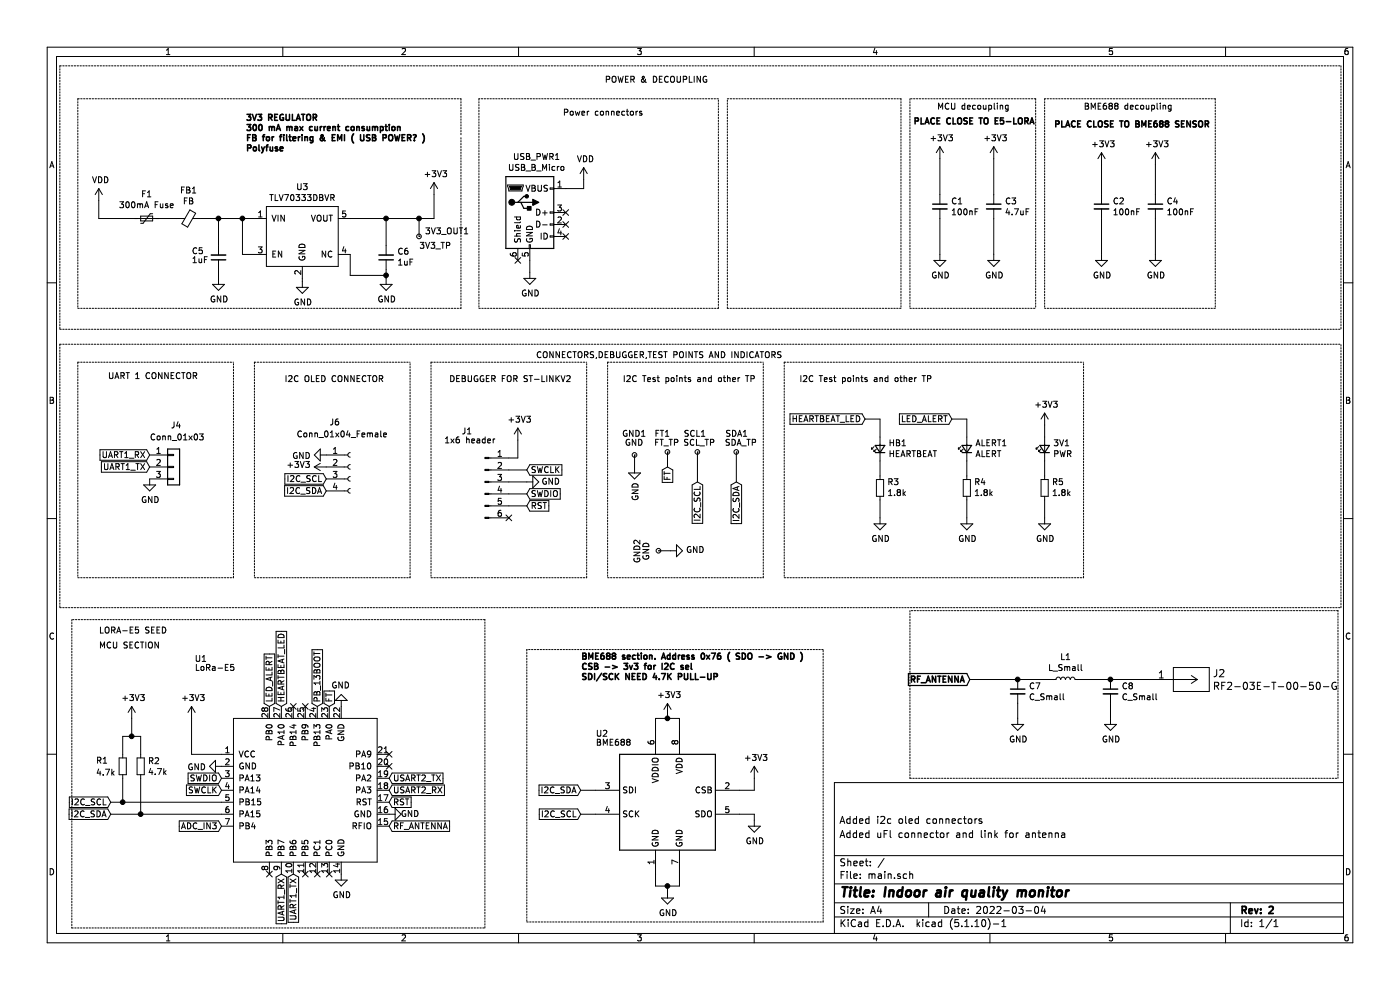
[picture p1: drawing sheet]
EESchema Schematic File Version 4
EELAYER 30 0
EELAYER END
$Descr A4 11693 8268
encoding utf-8
Sheet 1 1
Title "Indoor air quality monitor"
Date "2022-03-04"
Rev "2"
Comp ""
Comment1 "Added uFl connector and link for antenna"
Comment2 "Added i2c oled connectors"
Comment3 ""
Comment4 ""
$EndDescr
Text GLabel 4400 4125 2    50   Input ~ 0
SWDIO
Text GLabel 4400 3925 2    50   Input ~ 0
SWCLK
$Comp
L power:+3V3 #PWR0115
U 1 1
P 4325 3675
F 0 "#PWR0115" H 4325 3525 50  0001 C CNN
F 1 "+3V3" H 4340 3848 50  0000 C CNN
F 2 "" H 4325 3675 50  0001 C CNN
F 3 "" H 4325 3675 50  0001 C CNN
	1    4325 3675
	1    0    0    -1  
$EndComp
$Comp
L power:GND #PWR0116
U 1 1
P 4400 4025
F 0 "#PWR0116" H 4400 3775 50  0001 C CNN
F 1 "GND" V 4400 3825 50  0000 C CNN
F 2 "" H 4400 4025 50  0001 C CNN
F 3 "" H 4400 4025 50  0001 C CNN
	1    4400 4025
	0    -1   -1   0   
$EndComp
Text GLabel 4400 4225 2    50   Input ~ 0
RST
$Comp
L Connector:Conn_01x06_Male J1
U 1 1
P 4050 4025
F 0 "J1" H 3900 4450 50  0000 C CNN
F 1 "1x6 header" H 3925 4375 50  0000 C CNN
F 2 "Connector_PinHeader_2.54mm:PinHeader_1x06_P2.54mm_Vertical" H 4050 4025 50  0001 C CNN
F 3 "~" H 4050 4025 50  0001 C CNN
	1    4050 4025
	1    0    0    -1  
$EndComp
Wire Wire Line
	4325 3675 4325 3825
Wire Wire Line
	4325 3825 4250 3825
Wire Wire Line
	4250 3925 4400 3925
Wire Wire Line
	4250 4025 4400 4025
Wire Wire Line
	4250 4125 4400 4125
Wire Wire Line
	4250 4225 4400 4225
NoConn ~ 4250 4325
Text Notes 3750 3200 0    50   ~ 0
DEBUGGER FOR ST-LINKV2\n
Text GLabel 4850 6800 0    50   Input ~ 0
I2C_SCL
Text GLabel 4850 6600 0    50   Input ~ 0
I2C_SDA
$Comp
L main-rescue:BME688-BME688 U2
U 1 1
P 5575 6700
F 0 "U2" H 4975 7275 50  0000 L CNN
F 1 "BME688" H 4975 7200 50  0000 L CNN
F 2 "Package_LGA:Bosch_LGA-8_3x3mm_P0.8mm_ClockwisePinNumbering" H 7025 6250 50  0001 C CNN
F 3 "" H 5575 6500 50  0001 C CNN
	1    5575 6700
	1    0    0    -1  
$EndComp
Wire Wire Line
	4850 6600 4975 6600
Wire Wire Line
	4850 6800 4975 6800
$Comp
L power:+3V3 #PWR0117
U 1 1
P 6300 6500
F 0 "#PWR0117" H 6300 6350 50  0001 C CNN
F 1 "+3V3" H 6315 6673 50  0000 C CNN
F 2 "" H 6300 6500 50  0001 C CNN
F 3 "" H 6300 6500 50  0001 C CNN
	1    6300 6500
	1    0    0    -1  
$EndComp
Wire Wire Line
	6175 6600 6300 6600
Wire Wire Line
	6300 6600 6300 6500
$Comp
L power:GND #PWR0118
U 1 1
P 6300 6850
F 0 "#PWR0118" H 6300 6600 50  0001 C CNN
F 1 "GND" H 6305 6677 50  0000 C CNN
F 2 "" H 6300 6850 50  0001 C CNN
F 3 "" H 6300 6850 50  0001 C CNN
	1    6300 6850
	1    0    0    -1  
$EndComp
Wire Wire Line
	6300 6800 6300 6850
Wire Wire Line
	6175 6800 6300 6800
$Comp
L power:GND #PWR0119
U 1 1
P 5575 7450
F 0 "#PWR0119" H 5575 7200 50  0001 C CNN
F 1 "GND" H 5580 7277 50  0000 C CNN
F 2 "" H 5575 7450 50  0001 C CNN
F 3 "" H 5575 7450 50  0001 C CNN
	1    5575 7450
	1    0    0    -1  
$EndComp
Wire Wire Line
	5475 7300 5475 7400
Wire Wire Line
	5475 7400 5575 7400
Wire Wire Line
	5675 7300 5675 7400
Wire Wire Line
	5675 7400 5575 7400
Connection ~ 5575 7400
$Comp
L power:+3V3 #PWR0120
U 1 1
P 5575 5975
F 0 "#PWR0120" H 5575 5825 50  0001 C CNN
F 1 "+3V3" H 5590 6148 50  0000 C CNN
F 2 "" H 5575 5975 50  0001 C CNN
F 3 "" H 5575 5975 50  0001 C CNN
	1    5575 5975
	1    0    0    -1  
$EndComp
Wire Wire Line
	5475 6100 5475 6000
Wire Wire Line
	5475 6000 5575 6000
Wire Wire Line
	5575 6000 5575 5975
Wire Wire Line
	5675 6100 5675 6000
Wire Wire Line
	5675 6000 5575 6000
Connection ~ 5575 6000
Text Notes 4850 5775 0    50   ~ 10
BME688 section. Address 0x76 ( SDO -> GND )\nCSB -> 3v3 for I2C sel\nSDI/SCK NEED 4.7K PULL-UP\n\n
Wire Notes Line
	4400 7700 6875 7700
Wire Notes Line
	6875 7700 6875 5425
Wire Notes Line
	6875 5425 4400 5425
Wire Notes Line
	4400 5425 4400 7700
Wire Wire Line
	5575 7400 5575 7450
Text GLabel 8100 5675 0    50   Input ~ 10
RF_ANTENNA
$Comp
L Connector_Generic:Conn_01x03 J4
U 1 1
P 1450 3900
F 0 "J4" H 1425 4250 50  0000 L CNN
F 1 "Conn_01x03" H 1250 4150 50  0000 L CNN
F 2 "Connector_PinSocket_2.54mm:PinSocket_1x03_P2.54mm_Vertical" H 1450 3900 50  0001 C CNN
F 3 "~" H 1450 3900 50  0001 C CNN
	1    1450 3900
	1    0    0    -1  
$EndComp
Text GLabel 1250 3800 0    50   Input ~ 0
UART1_RX
Text GLabel 1250 3900 0    50   Input ~ 0
UART1_TX
$Comp
L power:GND #PWR08
U 1 1
P 1250 4000
F 0 "#PWR08" H 1250 3750 50  0001 C CNN
F 1 "GND" H 1255 3827 50  0000 C CNN
F 2 "" H 1250 4000 50  0001 C CNN
F 3 "" H 1250 4000 50  0001 C CNN
	1    1250 4000
	1    0    0    -1  
$EndComp
$Comp
L Connector:TestPoint_Small SCL1
U 1 1
P 5825 3775
F 0 "SCL1" H 5750 3625 50  0000 L CNN
F 1 "SCL_TP" H 5675 3700 50  0000 L CNN
F 2 "TestPoint:TestPoint_Pad_D1.0mm" H 6025 3775 50  0001 C CNN
F 3 "~" H 6025 3775 50  0001 C CNN
	1    5825 3775
	-1   0    0    1   
$EndComp
$Comp
L Connector:TestPoint_Small SDA1
U 1 1
P 6150 3775
F 0 "SDA1" H 6050 3625 50  0000 L CNN
F 1 "SDA_TP" H 5975 3700 50  0000 L CNN
F 2 "TestPoint:TestPoint_Pad_D1.0mm" H 6350 3775 50  0001 C CNN
F 3 "~" H 6350 3775 50  0001 C CNN
	1    6150 3775
	-1   0    0    1   
$EndComp
Text GLabel 6150 4025 3    50   Input ~ 0
I2C_SDA
Text GLabel 5825 4025 3    50   Input ~ 0
I2C_SCL
Wire Wire Line
	6150 4025 6150 3775
Wire Wire Line
	5825 4025 5825 3775
$Comp
L Connector:TestPoint_Small GND1
U 1 1
P 5300 3800
F 0 "GND1" V 5475 3700 50  0000 L CNN
F 1 "GND" V 5400 3725 50  0000 L CNN
F 2 "TestPoint:TestPoint_Pad_D1.0mm" H 5500 3800 50  0001 C CNN
F 3 "~" H 5500 3800 50  0001 C CNN
	1    5300 3800
	0    -1   -1   0   
$EndComp
$Comp
L power:GND #PWR0130
U 1 1
P 5300 3900
F 0 "#PWR0130" H 5300 3650 50  0001 C CNN
F 1 "GND" V 5305 3772 50  0000 R CNN
F 2 "" H 5300 3900 50  0001 C CNN
F 3 "" H 5300 3900 50  0001 C CNN
	1    5300 3900
	1    0    0    -1  
$EndComp
Wire Wire Line
	5300 3800 5300 3900
Wire Wire Line
	5575 3900 5575 3775
$Comp
L Connector:TestPoint_Small FT1
U 1 1
P 5575 3775
F 0 "FT1" V 5725 3750 50  0000 L CNN
F 1 "FT_TP" V 5650 3675 50  0000 L CNN
F 2 "TestPoint:TestPoint_Pad_D1.0mm" H 5775 3775 50  0001 C CNN
F 3 "~" H 5775 3775 50  0001 C CNN
	1    5575 3775
	0    -1   -1   0   
$EndComp
Text GLabel 5575 3900 3    50   Input ~ 0
FT
$Comp
L Connector:Conn_01x04_Female J6
U 1 1
P 2925 3900
F 0 "J6" H 2750 4275 50  0000 L CNN
F 1 "Conn_01x04_Female" H 2475 4175 50  0000 L CNN
F 2 "Connector_PinSocket_2.54mm:PinSocket_1x04_P2.54mm_Vertical" H 2925 3900 50  0001 C CNN
F 3 "~" H 2925 3900 50  0001 C CNN
	1    2925 3900
	1    0    0    -1  
$EndComp
$Comp
L power:+3V3 #PWR0131
U 1 1
P 2725 3900
F 0 "#PWR0131" H 2725 3750 50  0001 C CNN
F 1 "+3V3" V 2740 4028 50  0000 L CNN
F 2 "" H 2725 3900 50  0001 C CNN
F 3 "" H 2725 3900 50  0001 C CNN
	1    2725 3900
	0    -1   -1   0   
$EndComp
$Comp
L power:GND #PWR0132
U 1 1
P 2725 3800
F 0 "#PWR0132" H 2725 3550 50  0001 C CNN
F 1 "GND" V 2730 3672 50  0000 R CNN
F 2 "" H 2725 3800 50  0001 C CNN
F 3 "" H 2725 3800 50  0001 C CNN
	1    2725 3800
	0    1    1    0   
$EndComp
Text GLabel 2725 4100 0    50   Input ~ 0
I2C_SDA
Text GLabel 2725 4000 0    50   Input ~ 0
I2C_SCL
Wire Notes Line
	500  2750 11200 2750
Wire Notes Line
	7600 825  7600 2575
Wire Notes Line
	8650 825  8650 2575
Wire Notes Line
	10150 2575 8725 2575
Wire Notes Line
	8725 825  8725 2575
Wire Notes Line
	10150 825  10150 2575
Wire Wire Line
	9650 1825 9650 2125
Wire Wire Line
	9200 1825 9200 2125
Wire Wire Line
	9200 1375 9200 1625
Wire Wire Line
	9650 1375 9650 1625
Wire Wire Line
	8300 1325 8300 1625
Wire Wire Line
	8300 1825 8300 2125
Wire Wire Line
	7850 1825 7850 2125
Wire Wire Line
	7850 1325 7850 1625
Wire Notes Line
	6075 2575 6075 825 
Wire Notes Line
	7525 2575 6075 2575
Wire Notes Line
	7525 825  7525 2575
Wire Notes Line
	6075 825  7525 825 
Wire Notes Line
	650  825  650  2575
Wire Notes Line
	3850 1125 3850 825 
Wire Wire Line
	3500 1825 3225 1825
Connection ~ 3500 1825
Wire Wire Line
	3500 1975 3500 1825
$Comp
L Connector:TestPoint_Small 3V3_OUT1
U 1 1
P 3500 1975
F 0 "3V3_OUT1" H 3548 2021 50  0000 L CNN
F 1 "3V3_TP" H 3500 1900 50  0000 L CNN
F 2 "TestPoint:TestPoint_Pad_D1.0mm" H 3700 1975 50  0001 C CNN
F 3 "~" H 3700 1975 50  0001 C CNN
	1    3500 1975
	1    0    0    -1  
$EndComp
Text Notes 4700 975  0    50   ~ 0
Power connectors\n
Wire Notes Line
	4000 825  4000 2575
Wire Notes Line
	6000 825  4000 825 
Wire Notes Line
	6000 2575 6000 825 
Wire Notes Line
	4000 2575 6000 2575
Wire Wire Line
	4425 2175 4425 2275
$Comp
L power:GND #PWR0128
U 1 1
P 4425 2275
F 0 "#PWR0128" H 4425 2025 50  0001 C CNN
F 1 "GND" H 4430 2102 50  0000 C CNN
F 2 "" H 4425 2275 50  0001 C CNN
F 3 "" H 4425 2275 50  0001 C CNN
	1    4425 2275
	1    0    0    -1  
$EndComp
Wire Wire Line
	4875 1500 4875 1575
Wire Wire Line
	4725 1575 4875 1575
$Comp
L power:VDD #PWR0127
U 1 1
P 4875 1500
F 0 "#PWR0127" H 4875 1350 50  0001 C CNN
F 1 "VDD" H 4890 1673 50  0000 C CNN
F 2 "" H 4875 1500 50  0001 C CNN
F 3 "" H 4875 1500 50  0001 C CNN
	1    4875 1500
	1    0    0    -1  
$EndComp
NoConn ~ 4725 1975
NoConn ~ 4325 2175
$Comp
L Connector:USB_B_Micro USB_PWR1
U 1 1
P 4425 1775
F 0 "USB_PWR1" H 4482 2242 50  0000 C CNN
F 1 "USB_B_Micro" H 4482 2151 50  0000 C CNN
F 2 "Connector_USB:USB_Micro-B_Amphenol_10103594-0001LF_Horizontal" H 4575 1725 50  0001 C CNN
F 3 "~" H 4575 1725 50  0001 C CNN
	1    4425 1775
	1    0    0    -1  
$EndComp
NoConn ~ 4725 1875
NoConn ~ 4725 1775
Wire Notes Line
	650  2575 3850 2575
Wire Notes Line
	650  825  3850 825 
Wire Wire Line
	3225 2300 3225 2325
Connection ~ 3225 2300
Wire Wire Line
	2925 2300 3225 2300
Wire Wire Line
	2925 2125 2925 2300
$Comp
L mmiSymbol:TLV70333DBVR U3
U 1 1
P 2525 1975
F 0 "U3" H 2525 2390 50  0000 C CNN
F 1 "TLV70333DBVR" H 2525 2299 50  0000 C CNN
F 2 "Package_TO_SOT_SMD:SOT-23-5_HandSoldering" H 2475 2575 50  0001 C CNN
F 3 "https://www.ti.com/lit/ds/symlink/tlv703.pdf?ts=1635229150191&ref_url=https%253A%252F%252Fwww.ti.com%252Fstore%252Fti%252Fen%252Fp%252Fproduct%252F%253Fp%253DTLV70333DBVR" H 2225 1775 50  0001 C CNN
	1    2525 1975
	1    0    0    -1  
$EndComp
Wire Wire Line
	3625 1625 3625 1825
Wire Wire Line
	2525 2350 2525 2325
Wire Wire Line
	2025 1825 2125 1825
Connection ~ 2025 1825
Wire Wire Line
	2025 2125 2025 1825
Wire Wire Line
	2125 2125 2025 2125
Wire Wire Line
	3225 1825 3225 2050
Text Notes 2050 1275 0    50   ~ 10
3V3 REGULATOR\n300 mA max current consumption\nFB for filtering & EMI ( USB POWER? ) \nPolyfuse
Wire Notes Line
	3850 1150 3850 2575
Connection ~ 1825 1825
Wire Wire Line
	1675 1825 1825 1825
Wire Wire Line
	1325 1825 1475 1825
Wire Wire Line
	825  1825 1125 1825
Wire Wire Line
	825  1675 825  1825
$Comp
L Device:Polyfuse_Small F1
U 1 1
P 1225 1825
F 0 "F1" V 1020 1825 50  0000 C CNN
F 1 "300mA Fuse" V 1111 1825 50  0000 C CNN
F 2 "Resistor_SMD:R_0603_1608Metric_Pad0.98x0.95mm_HandSolder" H 1275 1625 50  0001 L CNN
F 3 "~" H 1225 1825 50  0001 C CNN
	1    1225 1825
	0    1    1    0   
$EndComp
$Comp
L Device:Ferrite_Bead_Small FB1
U 1 1
P 1575 1825
F 0 "FB1" V 1338 1825 50  0000 C CNN
F 1 "FB" V 1429 1825 50  0000 C CNN
F 2 "Resistor_SMD:R_0603_1608Metric_Pad0.98x0.95mm_HandSolder" V 1505 1825 50  0001 C CNN
F 3 "~" H 1575 1825 50  0001 C CNN
	1    1575 1825
	0    1    1    0   
$EndComp
Connection ~ 3225 1825
Wire Wire Line
	3625 1825 3500 1825
$Comp
L power:+3V3 #PWR05
U 1 1
P 3625 1625
F 0 "#PWR05" H 3625 1475 50  0001 C CNN
F 1 "+3V3" H 3640 1798 50  0000 C CNN
F 2 "" H 3625 1625 50  0001 C CNN
F 3 "" H 3625 1625 50  0001 C CNN
	1    3625 1625
	1    0    0    -1  
$EndComp
Wire Wire Line
	1825 1825 2025 1825
Wire Wire Line
	1825 1825 1825 2050
Wire Wire Line
	1825 2250 1825 2325
Wire Wire Line
	3225 2250 3225 2300
$Comp
L Device:C_Small C5
U 1 1
P 1825 2150
F 0 "C5" H 2050 2100 50  0000 R CNN
F 1 "1uF" H 2050 2175 50  0000 R CNN
F 2 "Capacitor_SMD:C_0603_1608Metric_Pad1.08x0.95mm_HandSolder" H 1825 2150 50  0001 C CNN
F 3 "~" H 1825 2150 50  0001 C CNN
	1    1825 2150
	-1   0    0    1   
$EndComp
$Comp
L power:GND #PWR04
U 1 1
P 3225 2325
F 0 "#PWR04" H 3225 2075 50  0001 C CNN
F 1 "GND" H 3230 2152 50  0000 C CNN
F 2 "" H 3225 2325 50  0001 C CNN
F 3 "" H 3225 2325 50  0001 C CNN
	1    3225 2325
	1    0    0    -1  
$EndComp
$Comp
L power:GND #PWR03
U 1 1
P 2525 2350
F 0 "#PWR03" H 2525 2100 50  0001 C CNN
F 1 "GND" H 2530 2177 50  0000 C CNN
F 2 "" H 2525 2350 50  0001 C CNN
F 3 "" H 2525 2350 50  0001 C CNN
	1    2525 2350
	1    0    0    -1  
$EndComp
$Comp
L power:GND #PWR02
U 1 1
P 1825 2325
F 0 "#PWR02" H 1825 2075 50  0001 C CNN
F 1 "GND" H 1830 2152 50  0000 C CNN
F 2 "" H 1825 2325 50  0001 C CNN
F 3 "" H 1825 2325 50  0001 C CNN
	1    1825 2325
	1    0    0    -1  
$EndComp
$Comp
L power:VDD #PWR01
U 1 1
P 825 1675
F 0 "#PWR01" H 825 1525 50  0001 C CNN
F 1 "VDD" H 840 1848 50  0000 C CNN
F 2 "" H 825 1675 50  0001 C CNN
F 3 "" H 825 1675 50  0001 C CNN
	1    825  1675
	1    0    0    -1  
$EndComp
Wire Wire Line
	3225 1825 2925 1825
$Comp
L Device:C_Small C6
U 1 1
P 3225 2150
F 0 "C6" H 3133 2104 50  0000 R CNN
F 1 "1uF" H 3133 2195 50  0000 R CNN
F 2 "Capacitor_SMD:C_0603_1608Metric_Pad1.08x0.95mm_HandSolder" H 3225 2150 50  0001 C CNN
F 3 "~" H 3225 2150 50  0001 C CNN
	1    3225 2150
	-1   0    0    1   
$EndComp
Text Notes 7625 1050 0    50   ~ 10
PLACE CLOSE TO E5-LORA\n
Wire Notes Line
	10150 825  8725 825 
Text Notes 8800 1075 0    50   ~ 10
PLACE CLOSE TO BME688 SENSOR
Text Notes 9050 925  0    50   ~ 0
BME688 decoupling\n
$Comp
L Device:C_Small C4
U 1 1
P 9650 1725
F 0 "C4" H 9742 1771 50  0000 L CNN
F 1 "100nF" H 9742 1680 50  0000 L CNN
F 2 "Capacitor_SMD:C_0603_1608Metric_Pad1.08x0.95mm_HandSolder" H 9650 1725 50  0001 C CNN
F 3 "~" H 9650 1725 50  0001 C CNN
	1    9650 1725
	1    0    0    -1  
$EndComp
$Comp
L power:GND #PWR0113
U 1 1
P 9650 2125
F 0 "#PWR0113" H 9650 1875 50  0001 C CNN
F 1 "GND" H 9655 1952 50  0000 C CNN
F 2 "" H 9650 2125 50  0001 C CNN
F 3 "" H 9650 2125 50  0001 C CNN
	1    9650 2125
	1    0    0    -1  
$EndComp
$Comp
L power:+3V3 #PWR0112
U 1 1
P 9650 1375
F 0 "#PWR0112" H 9650 1225 50  0001 C CNN
F 1 "+3V3" H 9665 1548 50  0000 C CNN
F 2 "" H 9650 1375 50  0001 C CNN
F 3 "" H 9650 1375 50  0001 C CNN
	1    9650 1375
	1    0    0    -1  
$EndComp
$Comp
L Device:C_Small C2
U 1 1
P 9200 1725
F 0 "C2" H 9292 1771 50  0000 L CNN
F 1 "100nF" H 9292 1680 50  0000 L CNN
F 2 "Capacitor_SMD:C_0603_1608Metric_Pad1.08x0.95mm_HandSolder" H 9200 1725 50  0001 C CNN
F 3 "~" H 9200 1725 50  0001 C CNN
	1    9200 1725
	1    0    0    -1  
$EndComp
$Comp
L power:GND #PWR0111
U 1 1
P 9200 2125
F 0 "#PWR0111" H 9200 1875 50  0001 C CNN
F 1 "GND" H 9205 1952 50  0000 C CNN
F 2 "" H 9200 2125 50  0001 C CNN
F 3 "" H 9200 2125 50  0001 C CNN
	1    9200 2125
	1    0    0    -1  
$EndComp
$Comp
L power:+3V3 #PWR0110
U 1 1
P 9200 1375
F 0 "#PWR0110" H 9200 1225 50  0001 C CNN
F 1 "+3V3" H 9215 1548 50  0000 C CNN
F 2 "" H 9200 1375 50  0001 C CNN
F 3 "" H 9200 1375 50  0001 C CNN
	1    9200 1375
	1    0    0    -1  
$EndComp
Text Notes 7825 925  0    50   ~ 0
MCU decoupling\n
Wire Notes Line
	8650 825  7600 825 
Wire Notes Line
	7600 2575 8650 2575
$Comp
L Device:C_Small C3
U 1 1
P 8300 1725
F 0 "C3" H 8392 1771 50  0000 L CNN
F 1 "4.7uF" H 8392 1680 50  0000 L CNN
F 2 "Capacitor_SMD:C_0603_1608Metric_Pad1.08x0.95mm_HandSolder" H 8300 1725 50  0001 C CNN
F 3 "~" H 8300 1725 50  0001 C CNN
	1    8300 1725
	1    0    0    -1  
$EndComp
$Comp
L power:GND #PWR0104
U 1 1
P 8300 2125
F 0 "#PWR0104" H 8300 1875 50  0001 C CNN
F 1 "GND" H 8305 1952 50  0000 C CNN
F 2 "" H 8300 2125 50  0001 C CNN
F 3 "" H 8300 2125 50  0001 C CNN
	1    8300 2125
	1    0    0    -1  
$EndComp
$Comp
L power:+3V3 #PWR0103
U 1 1
P 8300 1325
F 0 "#PWR0103" H 8300 1175 50  0001 C CNN
F 1 "+3V3" H 8315 1498 50  0000 C CNN
F 2 "" H 8300 1325 50  0001 C CNN
F 3 "" H 8300 1325 50  0001 C CNN
	1    8300 1325
	1    0    0    -1  
$EndComp
$Comp
L Device:C_Small C1
U 1 1
P 7850 1725
F 0 "C1" H 7942 1771 50  0000 L CNN
F 1 "100nF" H 7942 1680 50  0000 L CNN
F 2 "Capacitor_SMD:C_0603_1608Metric_Pad1.08x0.95mm_HandSolder" H 7850 1725 50  0001 C CNN
F 3 "~" H 7850 1725 50  0001 C CNN
	1    7850 1725
	1    0    0    -1  
$EndComp
$Comp
L power:GND #PWR0102
U 1 1
P 7850 2125
F 0 "#PWR0102" H 7850 1875 50  0001 C CNN
F 1 "GND" H 7855 1952 50  0000 C CNN
F 2 "" H 7850 2125 50  0001 C CNN
F 3 "" H 7850 2125 50  0001 C CNN
	1    7850 2125
	1    0    0    -1  
$EndComp
$Comp
L power:+3V3 #PWR0101
U 1 1
P 7850 1325
F 0 "#PWR0101" H 7850 1175 50  0001 C CNN
F 1 "+3V3" H 7865 1498 50  0000 C CNN
F 2 "" H 7850 1325 50  0001 C CNN
F 3 "" H 7850 1325 50  0001 C CNN
	1    7850 1325
	1    0    0    -1  
$EndComp
Text Notes 5050 700  0    50   ~ 0
POWER & DECOUPLING\n
Wire Notes Line
	11200 550  11200 2750
Wire Notes Line
	500  550  11200 550 
Wire Notes Line
	500  550  500  2750
Wire Notes Line
	500  2875 11200 2875
Wire Notes Line
	500  2875 500  5075
Wire Notes Line
	500  5075 11200 5075
Text Notes 4475 3000 0    50   ~ 0
CONNECTORS,DEBUGGER,TEST POINTS AND INDICATORS
Wire Notes Line
	1950 4825 1950 3025
Wire Notes Line
	650  3025 650  4825
Wire Notes Line
	650  3025 1950 3025
Wire Notes Line
	650  4825 1950 4825
Wire Notes Line
	3425 4825 3425 3025
Wire Notes Line
	2125 3025 2125 4825
Wire Notes Line
	2125 3025 3425 3025
Wire Notes Line
	2125 4825 3425 4825
Wire Notes Line
	4900 4825 4900 3025
Wire Notes Line
	3600 3025 3600 4825
Wire Notes Line
	3600 3025 4900 3025
Wire Notes Line
	3600 4825 4900 4825
Text Notes 900  3175 0    50   ~ 0
UART 1 CONNECTOR\n
Text Notes 2375 3200 0    50   ~ 0
I2C OLED CONNECTOR\n
Wire Notes Line
	6375 4825 6375 3025
Wire Notes Line
	5075 3025 5075 4825
Wire Notes Line
	5075 3025 6375 3025
Wire Notes Line
	5075 4825 6375 4825
Text Notes 5200 3200 0    50   ~ 0
I2C Test points and other TP
Wire Notes Line
	6550 3025 6550 4825
Text Notes 6675 3200 0    50   ~ 0
I2C Test points and other TP
$Comp
L power:GND #PWR0121
U 1 1
P 7350 4325
F 0 "#PWR0121" H 7350 4075 50  0001 C CNN
F 1 "GND" H 7355 4152 50  0000 C CNN
F 2 "" H 7350 4325 50  0001 C CNN
F 3 "" H 7350 4325 50  0001 C CNN
	1    7350 4325
	1    0    0    -1  
$EndComp
$Comp
L Device:LED_Small ALERT1
U 1 1
P 8075 3750
F 0 "ALERT1" V 8121 3680 50  0000 R CNN
F 1 "ALERT" V 8030 3680 50  0000 R CNN
F 2 "LED_SMD:LED_0603_1608Metric_Pad1.05x0.95mm_HandSolder" V 8075 3750 50  0001 C CNN
F 3 "~" V 8075 3750 50  0001 C CNN
	1    8075 3750
	0    -1   -1   0   
$EndComp
$Comp
L Device:R_Small R4
U 1 1
P 8075 4075
F 0 "R4" H 8016 4029 50  0000 R CNN
F 1 "1.8k" H 8016 4120 50  0000 R CNN
F 2 "Resistor_SMD:R_0603_1608Metric_Pad0.98x0.95mm_HandSolder" H 8075 4075 50  0001 C CNN
F 3 "~" H 8075 4075 50  0001 C CNN
	1    8075 4075
	-1   0    0    1   
$EndComp
Wire Wire Line
	7950 3500 8075 3500
Wire Wire Line
	8075 3500 8075 3650
Wire Wire Line
	8075 3975 8075 3850
$Comp
L power:GND #PWR0122
U 1 1
P 8075 4325
F 0 "#PWR0122" H 8075 4075 50  0001 C CNN
F 1 "GND" H 8080 4152 50  0000 C CNN
F 2 "" H 8075 4325 50  0001 C CNN
F 3 "" H 8075 4325 50  0001 C CNN
	1    8075 4325
	1    0    0    -1  
$EndComp
Wire Wire Line
	8075 4175 8075 4325
$Comp
L Device:LED_Small 3V1
U 1 1
P 8725 3750
F 0 "3V1" V 8771 3680 50  0000 R CNN
F 1 "PWR" V 8680 3680 50  0000 R CNN
F 2 "LED_SMD:LED_0603_1608Metric_Pad1.05x0.95mm_HandSolder" V 8725 3750 50  0001 C CNN
F 3 "~" V 8725 3750 50  0001 C CNN
	1    8725 3750
	0    -1   -1   0   
$EndComp
$Comp
L Device:R_Small R5
U 1 1
P 8725 4075
F 0 "R5" H 8666 4029 50  0000 R CNN
F 1 "1.8k" H 8666 4120 50  0000 R CNN
F 2 "Resistor_SMD:R_0603_1608Metric_Pad0.98x0.95mm_HandSolder" H 8725 4075 50  0001 C CNN
F 3 "~" H 8725 4075 50  0001 C CNN
	1    8725 4075
	-1   0    0    1   
$EndComp
Wire Wire Line
	8725 3975 8725 3850
$Comp
L power:GND #PWR0123
U 1 1
P 8725 4325
F 0 "#PWR0123" H 8725 4075 50  0001 C CNN
F 1 "GND" H 8730 4152 50  0000 C CNN
F 2 "" H 8725 4325 50  0001 C CNN
F 3 "" H 8725 4325 50  0001 C CNN
	1    8725 4325
	1    0    0    -1  
$EndComp
Wire Wire Line
	8725 4175 8725 4325
$Comp
L power:+3V3 #PWR0124
U 1 1
P 8725 3550
F 0 "#PWR0124" H 8725 3400 50  0001 C CNN
F 1 "+3V3" H 8740 3723 50  0000 C CNN
F 2 "" H 8725 3550 50  0001 C CNN
F 3 "" H 8725 3550 50  0001 C CNN
	1    8725 3550
	1    0    0    -1  
$EndComp
Wire Wire Line
	8725 3550 8725 3650
Text GLabel 7950 3500 0    50   Input ~ 0
LED_ALERT
Wire Wire Line
	7350 4175 7350 4325
Wire Wire Line
	7350 3975 7350 3850
Wire Wire Line
	7350 3500 7350 3650
Wire Wire Line
	7225 3500 7350 3500
$Comp
L Device:R_Small R3
U 1 1
P 7350 4075
F 0 "R3" H 7291 4029 50  0000 R CNN
F 1 "1.8k" H 7291 4120 50  0000 R CNN
F 2 "Resistor_SMD:R_0603_1608Metric_Pad0.98x0.95mm_HandSolder" H 7350 4075 50  0001 C CNN
F 3 "~" H 7350 4075 50  0001 C CNN
	1    7350 4075
	-1   0    0    1   
$EndComp
Text GLabel 7225 3500 0    50   Input ~ 0
HEARTBEAT_LED
$Comp
L Device:LED_Small HB1
U 1 1
P 7350 3750
F 0 "HB1" V 7396 3680 50  0000 R CNN
F 1 "HEARTBEAT" V 7305 3680 50  0000 R CNN
F 2 "LED_SMD:LED_0603_1608Metric_Pad1.05x0.95mm_HandSolder" V 7350 3750 50  0001 C CNN
F 3 "~" V 7350 3750 50  0001 C CNN
	1    7350 3750
	0    -1   -1   0   
$EndComp
Wire Notes Line
	6550 4825 9050 4825
Wire Notes Line
	9050 4825 9050 3025
Wire Notes Line
	6550 3025 9050 3025
Wire Notes Line
	11200 5075 11200 2875
NoConn ~ 2250 7300
Text GLabel 2750 5900 1    50   Input ~ 0
FT
Text GLabel 2650 5900 1    50   Input ~ 0
PB_13BOOT
NoConn ~ 2550 7300
Text GLabel 2250 5900 1    50   Input ~ 0
LED_ALERT
Text GLabel 3250 6900 2    50   Input ~ 0
RF_ANTENNA
NoConn ~ 2750 7300
NoConn ~ 3250 6400
NoConn ~ 3250 6300
NoConn ~ 2550 5900
NoConn ~ 2450 5900
Text GLabel 3250 6700 2    50   Input ~ 0
RST
Wire Wire Line
	1175 6150 1175 6300
Connection ~ 1100 6150
Wire Wire Line
	1175 6150 1100 6150
Wire Wire Line
	1100 6150 1100 6000
Wire Wire Line
	1025 6150 1100 6150
Wire Wire Line
	1025 6300 1025 6150
$Comp
L power:+3V3 #PWR0114
U 1 1
P 1100 6000
F 0 "#PWR0114" H 1100 5850 50  0001 C CNN
F 1 "+3V3" H 1115 6173 50  0000 C CNN
F 2 "" H 1100 6000 50  0001 C CNN
F 3 "" H 1100 6000 50  0001 C CNN
	1    1100 6000
	1    0    0    -1  
$EndComp
Wire Wire Line
	1175 6500 1175 6800
Wire Wire Line
	925  6700 1025 6700
Wire Wire Line
	1025 6500 1025 6700
$Comp
L Device:R_Small R2
U 1 1
P 1175 6400
F 0 "R2" H 1234 6446 50  0000 L CNN
F 1 "4.7k" H 1234 6355 50  0000 L CNN
F 2 "Resistor_SMD:R_0603_1608Metric_Pad0.98x0.95mm_HandSolder" H 1175 6400 50  0001 C CNN
F 3 "~" H 1175 6400 50  0001 C CNN
	1    1175 6400
	1    0    0    -1  
$EndComp
$Comp
L Device:R_Small R1
U 1 1
P 1025 6400
F 0 "R1" H 800 6450 50  0000 L CNN
F 1 "4.7k" H 800 6350 50  0000 L CNN
F 2 "Resistor_SMD:R_0603_1608Metric_Pad0.98x0.95mm_HandSolder" H 1025 6400 50  0001 C CNN
F 3 "~" H 1025 6400 50  0001 C CNN
	1    1025 6400
	1    0    0    -1  
$EndComp
Text GLabel 2350 5900 1    50   Input ~ 0
HEARTBEAT_LED
Text GLabel 1850 6900 0    50   Input ~ 0
ADC_IN3
Text GLabel 3250 6500 2    50   Input ~ 0
USART2_TX
Text GLabel 3250 6600 2    50   Input ~ 0
USART2_RX
Text GLabel 925  6700 0    50   Input ~ 0
I2C_SCL
Text GLabel 1850 6600 0    50   Input ~ 0
SWCLK
Text GLabel 1850 6500 0    50   Input ~ 0
SWDIO
Text GLabel 2450 7300 3    50   Input ~ 0
UART1_TX
Text GLabel 2350 7300 3    50   Input ~ 0
UART1_RX
Wire Wire Line
	925  6800 1175 6800
Text GLabel 925  6800 0    50   Input ~ 0
I2C_SDA
$Comp
L power:GND #PWR0109
U 1 1
P 2850 5900
F 0 "#PWR0109" H 2850 5650 50  0001 C CNN
F 1 "GND" H 2855 5727 50  0000 C CNN
F 2 "" H 2850 5900 50  0001 C CNN
F 3 "" H 2850 5900 50  0001 C CNN
	1    2850 5900
	-1   0    0    1   
$EndComp
$Comp
L power:GND #PWR0108
U 1 1
P 2850 7300
F 0 "#PWR0108" H 2850 7050 50  0001 C CNN
F 1 "GND" H 2855 7127 50  0000 C CNN
F 2 "" H 2850 7300 50  0001 C CNN
F 3 "" H 2850 7300 50  0001 C CNN
	1    2850 7300
	1    0    0    -1  
$EndComp
$Comp
L power:GND #PWR0107
U 1 1
P 3250 6800
F 0 "#PWR0107" H 3250 6550 50  0001 C CNN
F 1 "GND" V 3250 6625 50  0000 C CNN
F 2 "" H 3250 6800 50  0001 C CNN
F 3 "" H 3250 6800 50  0001 C CNN
	1    3250 6800
	0    -1   -1   0   
$EndComp
Wire Wire Line
	1600 6300 1850 6300
Wire Wire Line
	1600 6000 1600 6300
$Comp
L power:+3V3 #PWR0105
U 1 1
P 1600 6000
F 0 "#PWR0105" H 1600 5850 50  0001 C CNN
F 1 "+3V3" H 1615 6173 50  0000 C CNN
F 2 "" H 1600 6000 50  0001 C CNN
F 3 "" H 1600 6000 50  0001 C CNN
	1    1600 6000
	1    0    0    -1  
$EndComp
$Comp
L LoRa-E5:LoRa-E5 U1
U 1 1
P 2550 6600
F 0 "U1" H 1625 7700 50  0000 L CNN
F 1 "LoRa-E5" H 1625 7625 50  0000 L CNN
F 2 "mmilibrary:LoRa-E5" H 2550 6600 50  0001 C CNN
F 3 "" H 2550 6600 50  0001 C CNN
	1    2550 6600
	1    0    0    -1  
$EndComp
Wire Notes Line
	7600 5100 7600 6500
Wire Notes Line
	7600 6500 11175 6500
Wire Notes Line
	11175 6500 11175 5100
Wire Notes Line
	11175 5100 7600 5100
NoConn ~ 2650 7300
$Comp
L power:GND #PWR0106
U 1 1
P 1850 6400
F 0 "#PWR0106" H 1850 6150 50  0001 C CNN
F 1 "GND" V 1855 6272 50  0000 R CNN
F 2 "" H 1850 6400 50  0001 C CNN
F 3 "" H 1850 6400 50  0001 C CNN
	1    1850 6400
	0    1    1    0   
$EndComp
Wire Wire Line
	1850 6700 1025 6700
Connection ~ 1025 6700
Wire Wire Line
	1175 6800 1850 6800
Connection ~ 1175 6800
Wire Notes Line
	600  7750 4050 7750
Wire Notes Line
	4050 7750 4050 5175
Wire Notes Line
	4050 5175 600  5175
Wire Notes Line
	600  5175 600  7750
Text Notes 825  5300 0    50   ~ 0
LORA-E5 SEED
Text Notes 825  5425 0    50   ~ 0
MCU SECTION
$Comp
L sma:RF2-03E-T-00-50-G J2
U 1 1
P 9600 5675
F 0 "J2" H 10128 5728 60  0000 L CNN
F 1 "RF2-03E-T-00-50-G" H 10128 5622 60  0000 L CNN
F 2 "123:RF2-03E-T-00-50-G" H 10000 5615 60  0001 C CNN
F 3 "" H 9600 5675 60  0000 C CNN
	1    9600 5675
	1    0    0    -1  
$EndComp
Wire Wire Line
	8100 5675 8500 5675
$Comp
L Device:C_Small C7
U 1 1
P 8500 5775
F 0 "C7" H 8592 5821 50  0000 L CNN
F 1 "C_Small" H 8592 5730 50  0000 L CNN
F 2 "Capacitor_SMD:C_0603_1608Metric_Pad1.08x0.95mm_HandSolder" H 8500 5775 50  0001 C CNN
F 3 "~" H 8500 5775 50  0001 C CNN
	1    8500 5775
	1    0    0    -1  
$EndComp
$Comp
L Device:L_Small L1
U 1 1
P 8900 5675
F 0 "L1" V 9085 5675 50  0000 C CNN
F 1 "L_Small" V 8994 5675 50  0000 C CNN
F 2 "Capacitor_SMD:C_0603_1608Metric_Pad1.08x0.95mm_HandSolder" H 8900 5675 50  0001 C CNN
F 3 "~" H 8900 5675 50  0001 C CNN
	1    8900 5675
	0    -1   -1   0   
$EndComp
$Comp
L Device:C_Small C8
U 1 1
P 9275 5775
F 0 "C8" H 9367 5821 50  0000 L CNN
F 1 "C_Small" H 9367 5730 50  0000 L CNN
F 2 "Capacitor_SMD:C_0603_1608Metric_Pad1.08x0.95mm_HandSolder" H 9275 5775 50  0001 C CNN
F 3 "~" H 9275 5775 50  0001 C CNN
	1    9275 5775
	1    0    0    -1  
$EndComp
Wire Wire Line
	8500 5675 8800 5675
Connection ~ 8500 5675
Wire Wire Line
	9000 5675 9275 5675
Wire Wire Line
	9275 5675 9600 5675
Connection ~ 9275 5675
$Comp
L power:GND #PWR06
U 1 1
P 8500 6000
F 0 "#PWR06" H 8500 5750 50  0001 C CNN
F 1 "GND" H 8505 5827 50  0000 C CNN
F 2 "" H 8500 6000 50  0001 C CNN
F 3 "" H 8500 6000 50  0001 C CNN
	1    8500 6000
	1    0    0    -1  
$EndComp
$Comp
L power:GND #PWR07
U 1 1
P 9275 6000
F 0 "#PWR07" H 9275 5750 50  0001 C CNN
F 1 "GND" H 9280 5827 50  0000 C CNN
F 2 "" H 9275 6000 50  0001 C CNN
F 3 "" H 9275 6000 50  0001 C CNN
	1    9275 6000
	1    0    0    -1  
$EndComp
Wire Wire Line
	8500 5875 8500 6000
Wire Wire Line
	9275 5875 9275 6000
$Comp
L Connector:TestPoint_Small GND2
U 1 1
P 5500 4600
F 0 "GND2" V 5675 4500 50  0000 L CNN
F 1 "GND" V 5600 4525 50  0000 L CNN
F 2 "TestPoint:TestPoint_Pad_D1.0mm" H 5700 4600 50  0001 C CNN
F 3 "~" H 5700 4600 50  0001 C CNN
	1    5500 4600
	-1   0    0    1   
$EndComp
$Comp
L power:GND #PWR09
U 1 1
P 5600 4600
F 0 "#PWR09" H 5600 4350 50  0001 C CNN
F 1 "GND" V 5605 4472 50  0000 R CNN
F 2 "" H 5600 4600 50  0001 C CNN
F 3 "" H 5600 4600 50  0001 C CNN
	1    5600 4600
	0    -1   -1   0   
$EndComp
Wire Wire Line
	5500 4600 5600 4600
$EndSCHEMATC
